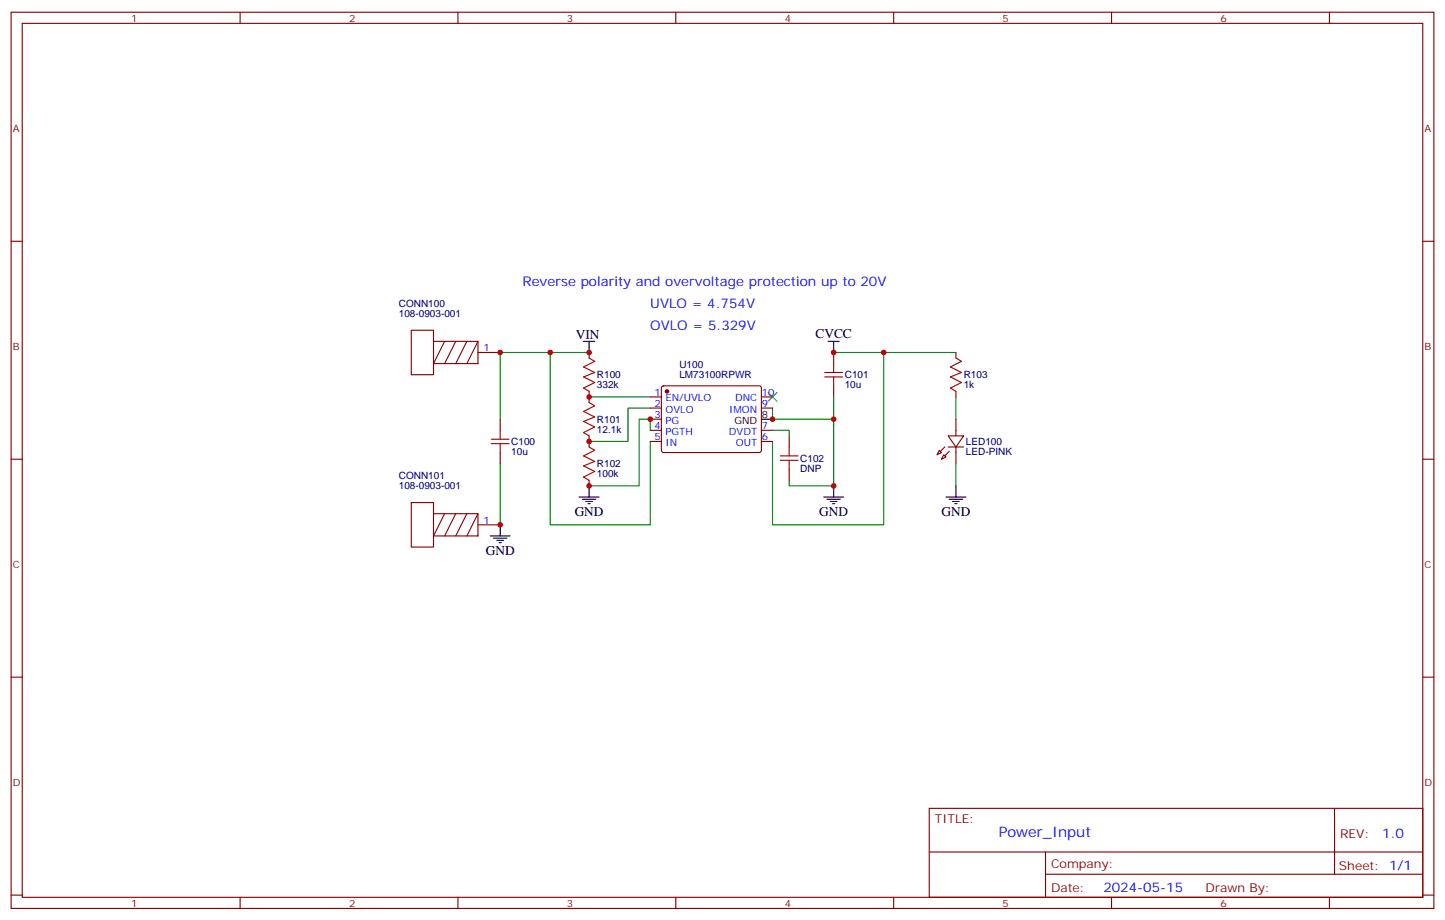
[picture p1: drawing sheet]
<svg xmlns="http://www.w3.org/2000/svg" width="459mm" height="292mm" viewBox="0 0 459 292" stroke-linecap="round" stroke-linejoin="round" font-family="sans-serif">
<g fill="none" stroke="#870000" stroke-width=".35">
<path d="M3.5 3.9h451.6v284.3h-451.6zM7.1 7.4h444.5v277.3h-444.5zM76.2 3.9v3.5M145.3 3.9v3.5M214.5 3.9v3.5M283.6 3.9v3.5M352.8 3.9v3.5M421.9 3.9v3.5M3.5 76.6h3.6M451.6 76.6h3.5M137.6 108.3h14.1v7.1h-14.1zM137.6 108.3v-3.5h-7.1v14.1h7.1v-3.5l3.5-7.1"/>
<path d="M144.6 108.3l-3.5 7.1M148.2 108.3l-3.6 7.1M151.7 111.8h7M151.7 108.3l-3.5 7.1M187 111.8v1.8M264.6 111.8v3.6M303.4 111.8v1.8M158.7 133v3.5M187 124.2v3.5M187 138.3v3.5M206.4 125.9h3.5M206.4 129.5h3.5"/>
<path d="M206.4 133h3.5M206.4 136.5h3.5M210.1 122.6l.5-.2 30.6 .1 .5 .6-.1 20-.7 .5-30.6-.1-.4-.6v-19.8zM241.7 125.9h3.5M241.7 129.5h3.5M241.7 136.5h3.5M250.5 138.3v3.5M264.6 122.4v3.5M300.9 138.3h5l-2.5 3.5zM303.4 124.2v1.7M303.4 133v5.3M3.5 145.7h3.6"/>
<path d="M158.7 143.6v3.5M187 152.4v1.8M206.4 140.1h3.5M241.7 140.1h3.5M250.5 148.9v3.5M298.1 142.9l.7 .7-1.4 .7zM299.5 144.3l.7 .7-1.4 .7zM300.9 141.8h5M303.4 141.8v5.3M451.6 145.7h3.5M137.6 163h14.1v7h-14.1zM137.6 163v-3.5h-7.1v14.1h7.1v-3.6l3.5-7"/>
<path d="M144.6 163l-3.5 7M148.2 163l-3.6 7M151.7 166.5h7M151.7 163l-3.5 7M3.5 214.8h3.6M451.6 214.8h3.5M294.9 256.5h156.7v28.2h-156.7zM423.5 256.5l.1 20.9M295 270.3h156.4M331.8 277.4h119.6M331.8 270.3v14.1M3.5 284h3.6"/>
<path d="M76.2 284.7v3.5M145.3 284.7v3.5M214.5 284.7v3.5M283.6 284.7v3.5M352.8 284.7v3.5M421.9 284.7v3.5M451.6 284h3.5"/>
</g>
<g fill="#870000" stroke="#870000" stroke-width=".35">
<path d="M301.3 143.2l-1.4 1.4z"/>
<path d="M299.9 141.8l-1.5 1.4z"/>
<circle cx="211.7" cy="124.2" r=".53"/>
</g>
<g fill="none" stroke="#a10000" stroke-width=".35">
<path d="M187 113.6l1.7 1.1-3.5 1.7 3.5 1.8-3.5 1.4 3.5 1.8-3.5 1.7 1.8 1.1M261.8 119.6h5.6M261.8 118.2h5.6M264.6 115.4v2.8M264.6 119.6v2.8M303.4 113.6l1.8 1.1-3.6 1.7 3.6 1.8-3.6 1.4 3.6 1.8-3.6 1.7 1.8 1.1M155.9 139.3h5.7M158.7 136.5v2.8M187 127.7l1.7 1.1-3.5 1.7 3.5 1.8-3.5 1.4 3.5 1.8-3.5 1.7 1.8 1.1M155.9 140.8h5.7M158.7 140.8v2.8M187 141.8l1.7 1.1-3.5 1.7 3.5 1.8-3.5 1.4 3.5 1.8-3.5 1.7 1.8 1.1"/>
<path d="M247.6 146.1h5.7M247.6 144.6h5.7M250.5 141.8v2.8M250.5 146.1v2.8"/>
</g>
<g fill="none" stroke="#008700" stroke-width=".35">
<path d="M174.6 111.8v54.7h31.8v-26.4M187 111.8h-28.3v21.2M264.6 111.8h38.8M280.5 111.8v54.7h-35.3v-26.4M187 125.9h19.4M206.4 136.5v-3.5h-3.6v21.2h-15.8M206.4 129.5h-7.1v10.6h-12.3M245.2 136.5h5.3v1.8M264.6 133v21.2h-14.1v-1.8M264.6 125.9v7.1h-19.4v-3.5M303.4 125.9v7.1M158.7 147.1v19.4"/>
<path d="M303.4 147.1v7.1"/>
</g>
<g fill="none" stroke="#000" stroke-width=".35">
<path d="M185.2 108.3h3.5M187 108.3v3.5M262.8 108.3h3.5M264.6 108.3v3.5M241.7 133h3.5M183.8 157.7h6.3M184.9 158.4h4.2M185.9 159.1h2.1M186.6 159.8h.7M187 154.2v3.5M261.4 157.7h6.4M262.5 158.4h4.2"/>
<path d="M263.5 159.1h2.1M264.2 159.8h.7M264.6 154.2v3.5M300.2 157.7h6.4M301.3 158.4h4.2M302.3 159.1h2.1M303 159.8h.7M303.4 154.2v3.5M155.6 170h6.3M156.6 170.7h4.3M157.7 171.5h2.1M158.4 172.2h.7"/>
<path d="M158.7 166.5v3.5"/>
</g>
<path d="M243.8 124.5l2.8 2.9M246.6 124.5l-2.8 2.9" fill="none" stroke="#3c3" stroke-width=".35"/>
<g fill="#c00">
<circle cx="187" cy="125.9" r=".88"/>
<circle cx="187" cy="140.1" r=".88"/>
<circle cx="158.8" cy="111.8" r=".88"/>
<circle cx="187" cy="111.8" r=".88"/>
<circle cx="174.6" cy="111.8" r=".88"/>
<circle cx="245.2" cy="133" r=".88"/>
<circle cx="206.4" cy="133" r=".88"/>
<circle cx="187" cy="154.2" r=".88"/>
<circle cx="158.8" cy="166.5" r=".88"/>
<circle cx="280.5" cy="111.8" r=".88"/>
<circle cx="264.6" cy="111.8" r=".88"/>
<circle cx="264.6" cy="133" r=".88"/>
<circle cx="264.6" cy="154.2" r=".88"/>
</g>
<text font-size="4.6" fill="#00f" x="317" y="265.5">Power_Input</text>
<g font-size="4.2" fill="#00f">
<text x="165.8" y="90.7">Reverse polarity and overvoltage protection up to 20V</text>
<text x="206.4" y="97.7">UVLO = 4.754V</text>
<text x="206.4" y="104.8">OVLO = 5.329V</text>
<text x="438.7" y="265.7">1.0</text>
<text x="350.2" y="283.1">2024-05-15</text>
</g>
<g font-size="4.2">
<text x="182.7" y="107.6">VIN</text>
<text x="258.8" y="107.2">CVCC</text>
<text x="182.4" y="163.7">GND</text>
<text x="260" y="163.7">GND</text>
<text x="298.8" y="163.7">GND</text>
<text x="154.2" y="176">GND</text>
</g>
<g font-size="3.9" fill="#800">
<text x="296.7" y="261.1">TITLE:</text>
<text x="425.3" y="265.7">REV:</text>
<text x="333.6" y="275.3">Company:</text>
<text x="425" y="275.9">Sheet: 1/1</text>
<text x="333.6" y="282.9">Date:</text>
<text x="382.6" y="283">Drawn By:</text>
</g>
<g font-size="3.2" fill="#800">
<text x="41.6" y="6.9">1</text>
<text x="110.8" y="6.9">2</text>
<text x="179.9" y="6.9">3</text>
<text x="249.1" y="6.9">4</text>
<text x="318.2" y="6.9">5</text>
<text x="387.3" y="6.9">6</text>
<text x="4.1" y="42">A</text>
<text x="452.1" y="42">A</text>
<text x="4.1" y="111.1">B</text>
<text x="452.1" y="111.1">B</text>
<text x="4.1" y="180.3">C</text>
<text x="452.1" y="180.3">C</text>
<text x="4.1" y="249.4">D</text>
<text x="452.1" y="249.4">D</text>
<text x="41.6" y="287.7">1</text>
<text x="110.8" y="287.7">2</text>
<text x="179.9" y="287.7">3</text>
<text x="249.1" y="287.7">4</text>
<text x="318.2" y="287.7">5</text>
<text x="387.3" y="287.7">6</text>
</g>
<g font-size="3.2" fill="#000080">
<text x="126.6" y="100.6">108-0903-001</text>
<text x="126.6" y="97.4">CONN100</text>
<text x="215.6" y="120">LM73100RPWR</text>
<text x="215.6" y="116.8">U100</text>
<text x="189.4" y="123.2">332k</text>
<text x="189.4" y="120">R100</text>
<text x="268.1" y="123.2">10u</text>
<text x="268.1" y="120">C101</text>
<text x="305.9" y="123.2">1k</text>
<text x="305.9" y="120.1">R103</text>
<text x="189.4" y="137.3">12.1k</text>
<text x="189.4" y="134.1">R101</text>
<text x="162.3" y="141.2">C100</text>
<text x="306.6" y="141.2">LED100</text>
<text x="162.3" y="144.4">10u</text>
<text x="189.4" y="148.3">R102</text>
<text x="254" y="149.7">DNP</text>
<text x="254" y="146.5">C102</text>
<text x="306.6" y="144.4">LED-PINK</text>
<text x="126.6" y="155.3">108-0903-001</text>
<text x="126.6" y="152.1">CONN101</text>
<text x="189.4" y="151.4">100k</text>
</g>
<g font-size="3.2" fill="#00f">
<text x="153.5" y="111.5">1</text>
<text x="207.7" y="125.6">1</text>
<text x="241.8" y="125.6">10</text>
<text x="207.7" y="129.1">2</text>
<text x="211.2" y="127.4">EN/UVLO</text>
<text x="211.2" y="130.9">OVLO</text>
<text x="231.5" y="130.9">IMON</text>
<text x="233.3" y="127.4">DNC</text>
<text x="241.8" y="129.1">9</text>
<text x="207.7" y="132.6">3</text>
<text x="207.7" y="136.2">4</text>
<text x="211.2" y="134.4">PG</text>
<text x="211.2" y="137.9">PGTH</text>
<text x="231.3" y="137.9">DVDT</text>
<text x="241.8" y="136.2">7</text>
<text x="207.7" y="139.7">5</text>
<text x="211.2" y="141.5">IN</text>
<text x="233.6" y="141.5">OUT</text>
<text x="241.8" y="139.7">6</text>
<text x="153.5" y="166.2">1</text>
</g>
<g font-size="3.2">
<text x="233.1" y="134.4">GND</text>
<text x="241.8" y="132.6">8</text>
</g>
</svg>
